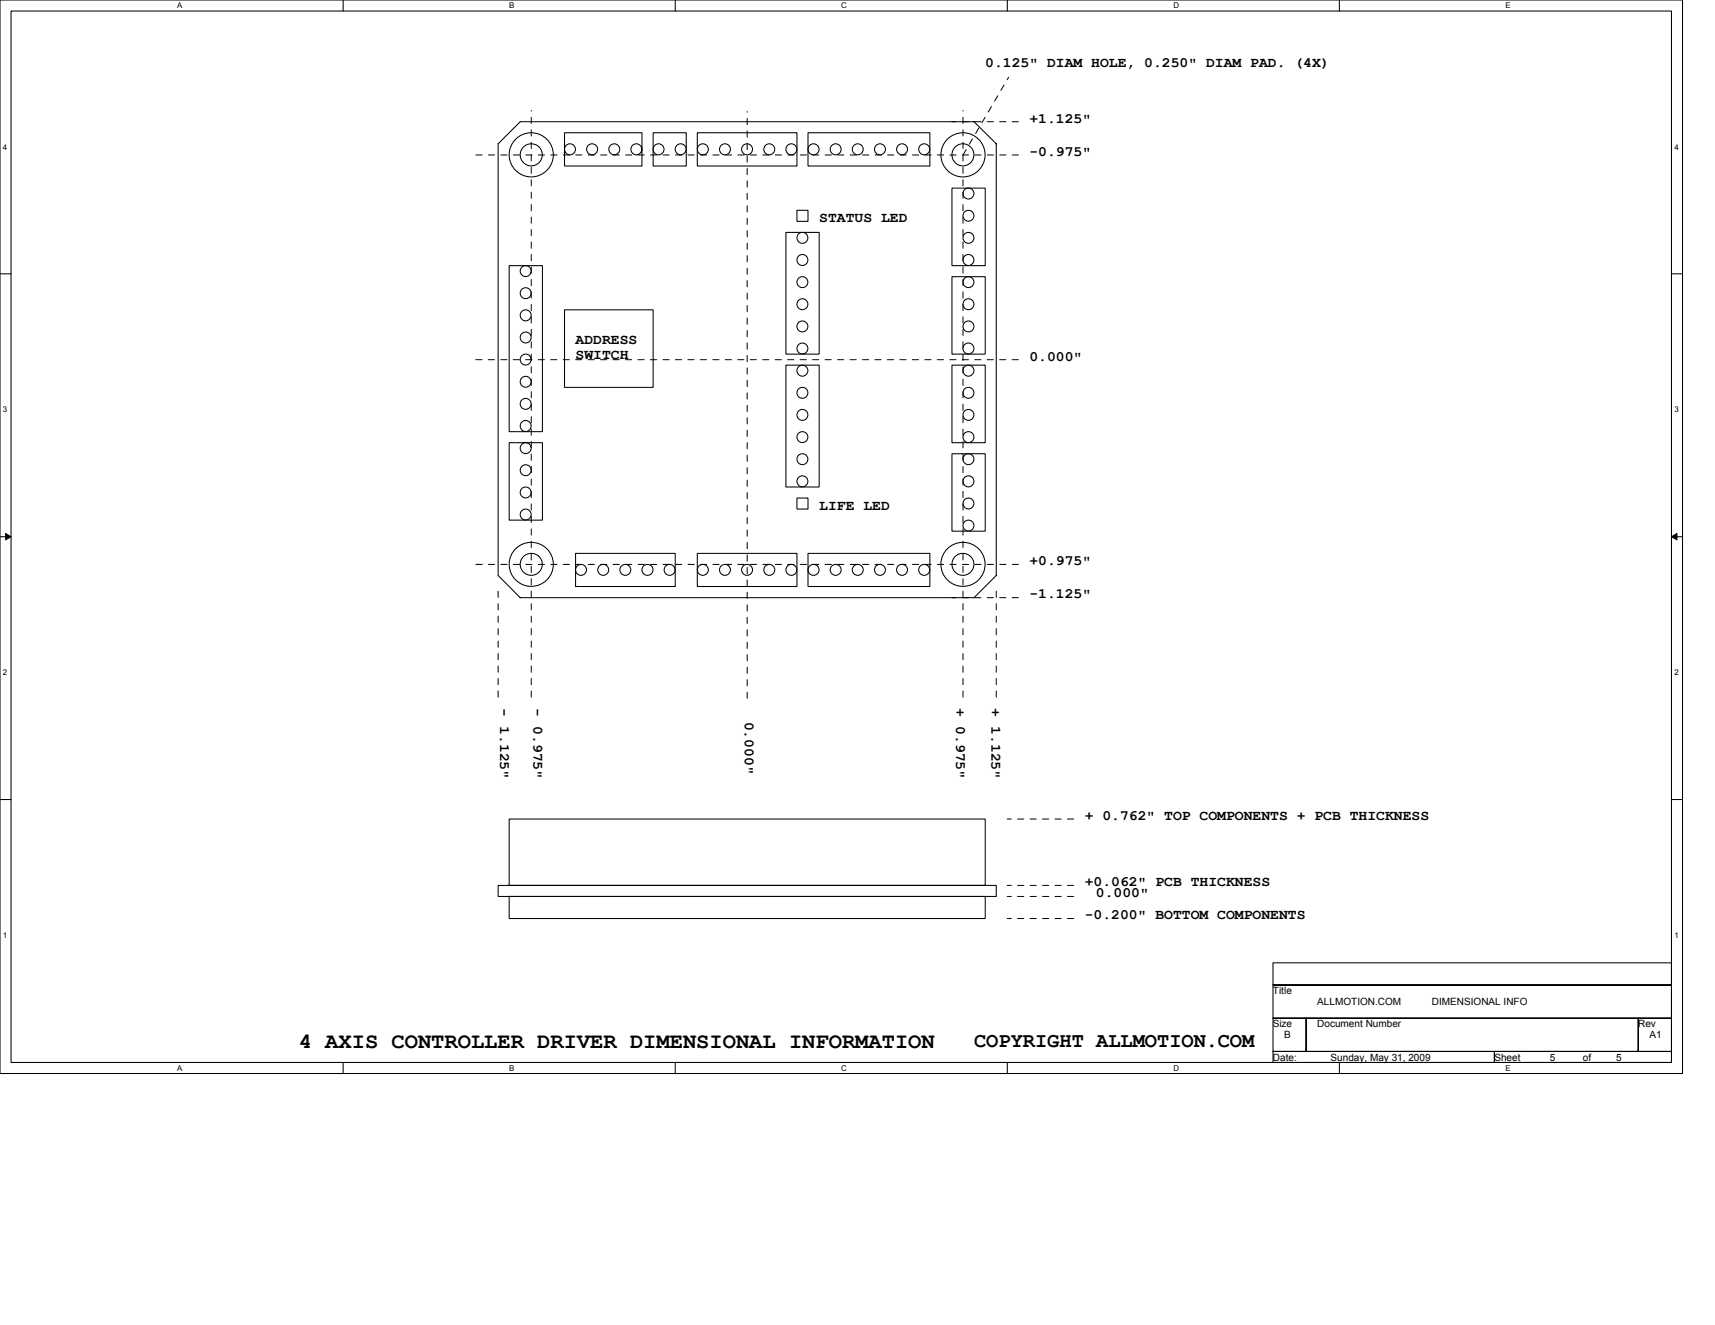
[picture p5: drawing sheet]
<svg xmlns="http://www.w3.org/2000/svg" width="279mm" height="216mm" viewBox="0 0 279 216" stroke-linecap="round" stroke-linejoin="round" font-family="sans-serif">
<path d="M0 0h274.1v174.9h-274.1zM1.8 1.8h270.5v171.3h-270.5z" fill="none" stroke="#000" stroke-width=".17"/>
<g fill="#fff">
<path d="M28.9 .2h.8v1.4h-.8z"/>
<path d="M28.9 173.3h.8v1.5h-.8z"/>
</g>
<path d="M55.9 0v1.8M55.9 173.1v1.8" fill="none" stroke="#000" stroke-width=".17"/>
<g fill="#fff">
<path d="M83 .2h.8v1.4h-.8z"/>
<path d="M83 173.3h.8v1.5h-.8z"/>
</g>
<path d="M110 0v1.8M110 173.1v1.8" fill="none" stroke="#000" stroke-width=".17"/>
<g fill="#fff">
<path d="M137.1 .2h.9v1.4h-.9z"/>
<path d="M137.1 173.3h.9v1.5h-.9z"/>
</g>
<path d="M164.1 0v1.8M164.1 173.1v1.8" fill="none" stroke="#000" stroke-width=".17"/>
<g fill="#fff">
<path d="M191.2 .2h.9v1.4h-.9z"/>
<path d="M191.2 173.3h.9v1.5h-.9z"/>
</g>
<path d="M218.2 0v1.8M218.2 173.1v1.8" fill="none" stroke="#000" stroke-width=".17"/>
<g fill="#fff">
<path d="M245.3 .2h.8v1.4h-.8z"/>
<path d="M245.3 173.3h.8v1.5h-.8z"/>
<path d="M.5 23.2h.7v1.4h-.7z"/>
<path d="M272.8 23.2h.7v1.4h-.7z"/>
<path d="M.5 66h.7v1.5h-.7z"/>
<path d="M272.8 66h.7v1.5h-.7z"/>
</g>
<path d="M0 44.6h1.8M272.3 44.6h1.8" fill="none" stroke="#000" stroke-width=".17"/>
<g fill="#fff">
<path d="M.5 108.9h.7v1.4h-.7z"/>
<path d="M272.8 108.9h.7v1.4h-.7z"/>
</g>
<path d="M0 87.5h1.8M272.3 87.5h1.8" fill="none" stroke="#000" stroke-width=".17"/>
<path d="M.9 86.9l.9 .6-.9 .5zM272.3 87.5l.9-.6v1.1z" fill="#000" stroke="#000" stroke-width=".16"/>
<g fill="#fff">
<path d="M.5 151.7h.7v1.4h-.7z"/>
<path d="M272.8 151.7h.7v1.4h-.7z"/>
</g>
<g fill="none" stroke="#000" stroke-width=".17">
<path d="M84.8 19.8h73.9M84.8 19.8l-3.6 3.6v70.4l3.6 3.6M158.7 19.8l3.6 3.7M92 21.6h12.6v5.5h-12.6zM106.4 21.6h5.4v5.5h-5.4zM113.6 21.6h16.2v5.5h-16.2zM128 37.9h5.5v19.8h-5.5zM129.8 34.3h1.8v1.8h-1.8zM131.6 21.6h19.9v5.5h-19.9zM155.1 30.6h5.4v12.7h-5.4zM162.3 23.4v70.4l-3.6 3.6M83 43.3h5.4v27h-5.4z"/>
<path d="M92 50.5h14.4v12.6h-14.4zM128 59.5h5.5v19.9h-5.5zM155.1 59.5h5.4v12.6h-5.4zM155.1 45.1h5.4v12.6h-5.4zM83 72.1h5.4v12.7h-5.4zM155.1 73.9h5.4v12.7h-5.4zM84.7 97.4h74M93.8 90.2h16.2v5.4h-16.2zM113.6 90.2h16.2v5.4h-16.2zM129.8 81.2h1.8v1.8h-1.8zM131.6 90.2h19.9v5.4h-19.9zM0 130.3h1.8"/>
<path d="M83 133.5h77.5v10.8h-77.5zM272.3 130.3h1.8M81.2 144.3h81.1v1.8h-81.1zM83 146.1h77.5v3.6h-77.5zM207.4 156.9h64.9v3.6h-64.9zM207.4 160.5h64.9v5.4h-64.9zM207.4 165.9h5.4v5.4h-5.4zM207.4 171.3h36.1v1.8h-36.1zM212.8 165.9h54.1v5.4h-54.1zM243.5 171.3h28.8v1.8h-28.8zM266.9 165.9h5.4v5.4h-5.4z"/>
<circle cx="86.6" cy="25.2" r="3.6"/>
<circle cx="86.6" cy="25.2" r="1.8"/>
<circle cx="92.9" cy="24.3" r=".89"/>
<circle cx="96.5" cy="24.3" r=".9"/>
<circle cx="100.1" cy="24.3" r=".89"/>
<circle cx="103.7" cy="24.3" r=".89"/>
<circle cx="107.3" cy="24.3" r=".89"/>
<circle cx="110.9" cy="24.3" r=".89"/>
<circle cx="114.5" cy="24.3" r=".9"/>
<circle cx="118.1" cy="24.3" r=".89"/>
<circle cx="121.7" cy="24.3" r=".89"/>
<circle cx="125.3" cy="24.3" r=".89"/>
<circle cx="128.9" cy="24.3" r=".89"/>
<circle cx="130.7" cy="38.8" r=".89"/>
<circle cx="132.5" cy="24.3" r=".9"/>
<circle cx="136.1" cy="24.3" r=".89"/>
<circle cx="139.7" cy="24.3" r=".89"/>
<circle cx="143.4" cy="24.3" r=".89"/>
<circle cx="147" cy="24.3" r=".89"/>
<circle cx="150.6" cy="24.3" r=".9"/>
<circle cx="156.9" cy="25.2" r="1.8"/>
<circle cx="156.9" cy="25.2" r="3.6"/>
<circle cx="157.8" cy="35.2" r=".89"/>
<circle cx="157.8" cy="38.8" r=".89"/>
<circle cx="157.8" cy="31.5" r=".89"/>
<circle cx="85.6" cy="51.4" r=".89"/>
<circle cx="85.6" cy="47.8" r=".89"/>
<circle cx="85.6" cy="58.6" r=".89"/>
<circle cx="85.6" cy="44.2" r=".89"/>
<circle cx="85.6" cy="55" r=".89"/>
<circle cx="130.7" cy="42.4" r=".89"/>
<circle cx="130.7" cy="53.2" r=".89"/>
<circle cx="130.7" cy="56.8" r=".89"/>
<circle cx="130.7" cy="49.6" r=".89"/>
<circle cx="130.7" cy="46" r=".89"/>
<circle cx="157.8" cy="42.4" r=".89"/>
<circle cx="157.8" cy="53.2" r=".89"/>
<circle cx="157.8" cy="56.8" r=".89"/>
<circle cx="157.8" cy="49.6" r=".89"/>
<circle cx="157.8" cy="46" r=".89"/>
<circle cx="85.6" cy="69.4" r=".89"/>
<circle cx="85.6" cy="73" r=".89"/>
<circle cx="85.6" cy="76.6" r=".89"/>
<circle cx="85.6" cy="62.2" r=".89"/>
<circle cx="85.6" cy="65.8" r=".89"/>
<circle cx="130.7" cy="78.4" r=".89"/>
<circle cx="130.7" cy="60.4" r=".89"/>
<circle cx="130.7" cy="64" r=".89"/>
<circle cx="130.7" cy="67.6" r=".89"/>
<circle cx="130.7" cy="74.8" r=".89"/>
<circle cx="130.7" cy="71.2" r=".89"/>
<circle cx="157.8" cy="78.4" r=".89"/>
<circle cx="157.8" cy="60.4" r=".89"/>
<circle cx="157.8" cy="64" r=".89"/>
<circle cx="157.8" cy="67.6" r=".89"/>
<circle cx="157.8" cy="74.8" r=".89"/>
<circle cx="157.8" cy="71.2" r=".89"/>
<circle cx="85.6" cy="80.2" r=".89"/>
<circle cx="85.6" cy="83.8" r=".89"/>
<circle cx="86.6" cy="92" r="1.8"/>
<circle cx="86.6" cy="92" r="3.6"/>
<circle cx="94.7" cy="92.9" r=".89"/>
<circle cx="98.3" cy="92.9" r=".89"/>
<circle cx="101.9" cy="92.9" r=".89"/>
<circle cx="105.5" cy="92.9" r=".9"/>
<circle cx="109.1" cy="92.9" r=".89"/>
<circle cx="114.5" cy="92.9" r=".9"/>
<circle cx="118.1" cy="92.9" r=".89"/>
<circle cx="121.7" cy="92.9" r=".89"/>
<circle cx="125.3" cy="92.9" r=".89"/>
<circle cx="128.9" cy="92.9" r=".89"/>
<circle cx="132.5" cy="92.9" r=".9"/>
<circle cx="136.1" cy="92.9" r=".89"/>
<circle cx="139.7" cy="92.9" r=".89"/>
<circle cx="143.4" cy="92.9" r=".89"/>
<circle cx="147" cy="92.9" r=".89"/>
<circle cx="150.6" cy="92.9" r=".9"/>
<circle cx="156.9" cy="92" r="1.79"/>
<circle cx="156.9" cy="92" r="3.6"/>
<circle cx="157.8" cy="82" r=".89"/>
<circle cx="157.8" cy="85.6" r=".89"/>
</g>
<g fill="none" stroke="#000" stroke-width=".16" stroke-dasharray="1 1 1 1 1 1 1 1">
<path d="M165.9 19.8h-10.8M77.5 25.3h88.4M156.9 25.3l7.4-12.7M165.9 58.6h-88.6M77.5 92h88.4M165.9 97.4h-10.8M81.2 113.6v-18.1M86.6 113.6v-95.6M121.7 113.8v-95.6M156.9 113.6v-95.6M162.3 113.6v-18.1M174.9 133.5h-10.8"/>
<path d="M174.9 146.1h-10.8M174.9 144.3h-10.8M174.9 149.7h-10.8"/>
</g>
<text font-size="3.6" x="48.7" y="170.7">4 AXIS CONTROLLER DRIVER DIMENSIONAL INFORMATION</text>
<text font-size="3.4" x="158.7" y="170.5">COPYRIGHT ALLMOTION.COM</text>
<g font-size="2.3">
<text x="160.5" y="11">0.125&quot; DIAM HOLE, 0.250&quot; DIAM PAD. (4X)</text>
<text x="167.7" y="20">+1.125&quot;</text>
<text x="167.7" y="25.4">-0.975&quot;</text>
<text x="133.5" y="36.2">STATUS LED</text>
<text x="93.8" y="56">ADDRESS</text>
<text x="93.8" y="58.4">SWITCH</text>
<text x="167.7" y="58.8">0.000&quot;</text>
<text x="133.5" y="83.1">LIFE LED</text>
<text x="167.7" y="92.1">+0.975&quot;</text>
<text x="167.7" y="97.5">-1.125&quot;</text>
<text x="81.5" y="115.4" transform="rotate(90 81.5 115.4)">- 1.125&quot;</text>
<text x="86.9" y="115.4" transform="rotate(90 86.9 115.4)">- 0.975&quot;</text>
<text x="121.3" y="117.6" transform="rotate(90 121.3 117.6)">0.000&quot;</text>
<text x="155.8" y="115.4" transform="rotate(90 155.8 115.4)">+ 0.975&quot;</text>
<text x="161.5" y="115.4" transform="rotate(90 161.5 115.4)">+ 1.125&quot;</text>
<text x="176.7" y="133.6">+ 0.762&quot; TOP COMPONENTS + PCB THICKNESS</text>
<text x="176.7" y="144.4">+0.062&quot; PCB THICKNESS</text>
<text x="176.7" y="149.8">-0.200&quot; BOTTOM COMPONENTS</text>
<text x="178.5" y="146.2">0.000&quot;</text>
</g>
<g font-size="1.6">
<text x="207.4" y="162">Title</text>
<text x="207.4" y="167.4">Size</text>
<text x="214.6" y="167.4">Document Number</text>
<text x="214.6" y="163.8">ALLMOTION.COM</text>
<text x="233.3" y="163.8">DIMENSIONAL INFO</text>
<text x="266.9" y="167.4">Rev</text>
<text x="207.4" y="172.8">Date:</text>
<text x="209.2" y="169.2">B</text>
<text x="216.8" y="172.8">Sunday, May 31, 2009</text>
<text x="243.5" y="172.8">Sheet</text>
<text x="252.5" y="172.8">5</text>
<text x="257.9" y="172.8">of</text>
<text x="263.3" y="172.8">5</text>
<text x="268.7" y="169.2">A1</text>
</g>
<g font-size="1.3">
<text x="28.9" y="1.4">A</text>
<text x="83" y="1.4">B</text>
<text x="137.1" y="1.4">C</text>
<text x="191.2" y="1.4">D</text>
<text x="245.3" y="1.4">E</text>
<text x=".5" y="24.4">4</text>
<text x="272.8" y="24.4">4</text>
<text x=".5" y="67.2">3</text>
<text x="272.8" y="67.2">3</text>
<text x=".5" y="110">2</text>
<text x="272.8" y="110">2</text>
<text x=".5" y="152.8">1</text>
<text x="272.8" y="152.8">1</text>
<text x="28.9" y="174.5">A</text>
<text x="83" y="174.5">B</text>
<text x="137.1" y="174.5">C</text>
<text x="191.2" y="174.5">D</text>
<text x="245.3" y="174.5">E</text>
</g>
</svg>
